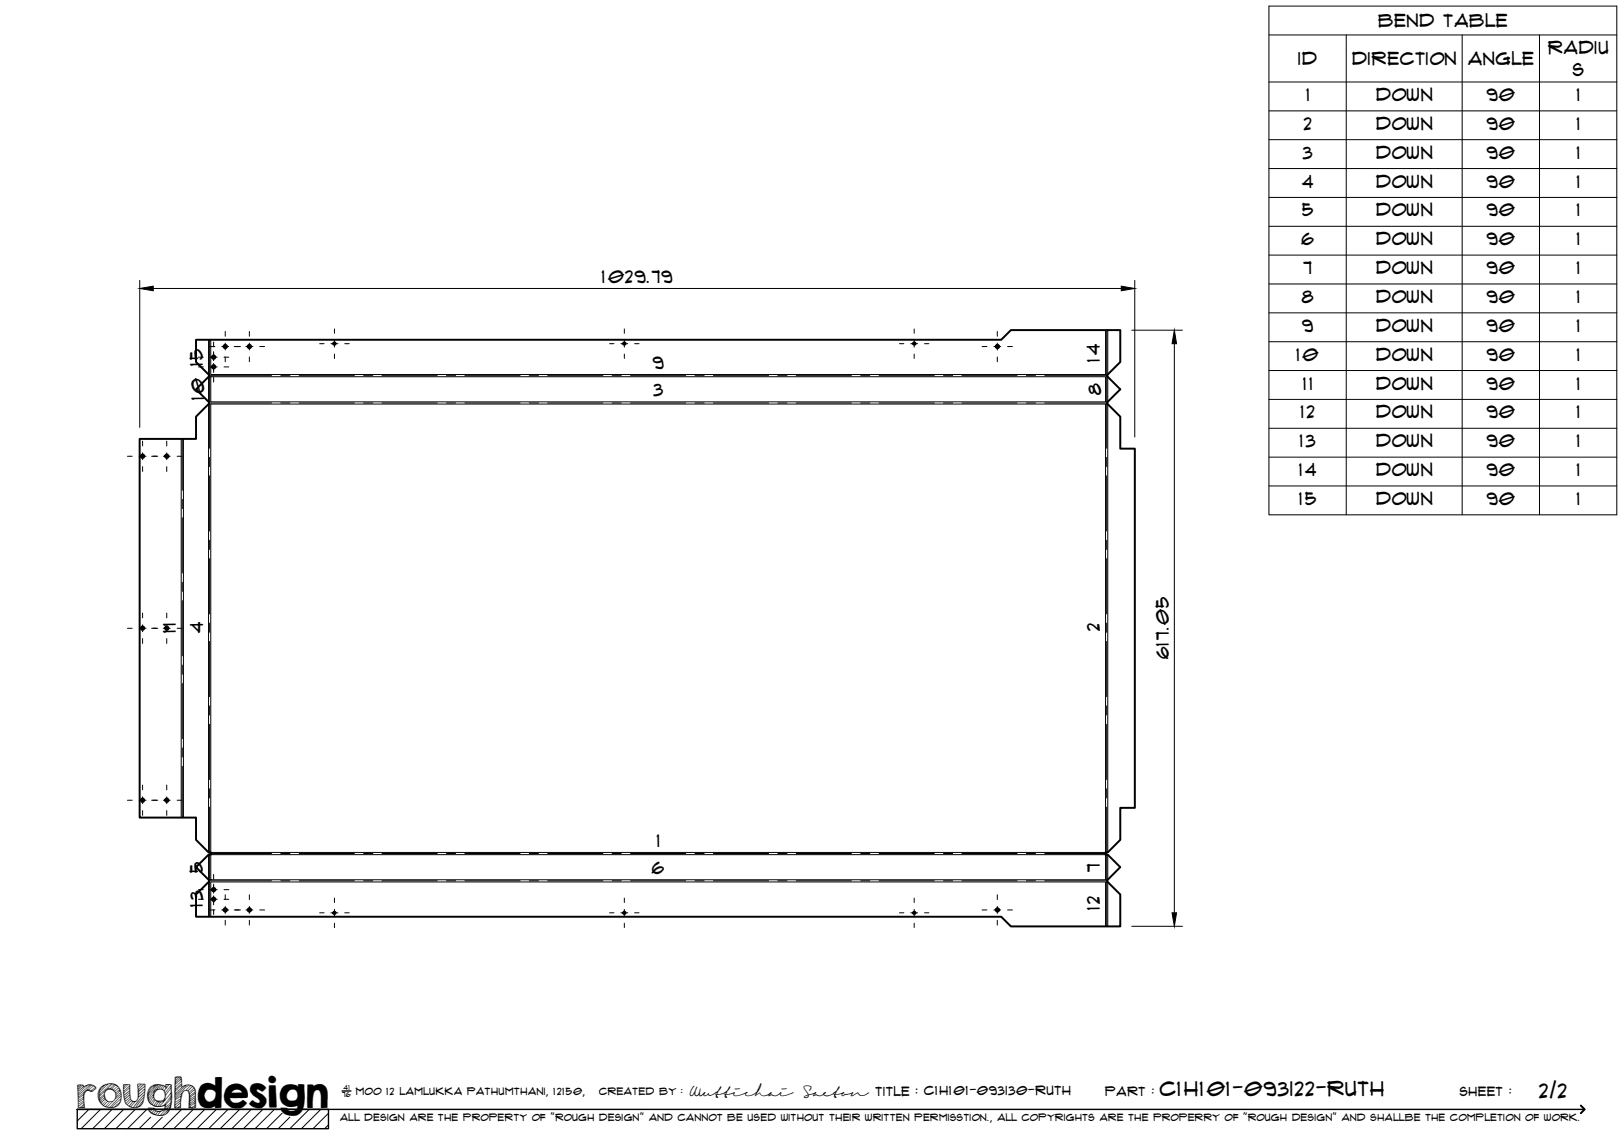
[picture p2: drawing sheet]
<svg xmlns="http://www.w3.org/2000/svg" width="420mm" height="297mm" viewBox="0 0 420 297" stroke-linecap="round" stroke-linejoin="round" font-family="sans-serif">
<!-- layer: Visible -->
<g fill="none" stroke="#000" stroke-width=".51">
<path d="M286.5 97l3.3-3.3v-8.3h-28.3l-2.5 2.5h-208.3v5.8l3.4 3.5-3.4 3.5 3.4 3.6-3.4 3.5v5.8h-14.6v97.9h14.6v5.8l3.3 3.2 .5 .1v.5l-.5 .1-3.3 3.2 3.4 3.3v.4M286.5 97.4l3.3 3.3-3.3 3.4M286.5 97v.4M286.5 104.4l3.3 3.4v8.3h3.8v92.9h-3.8v8.3l-3.2 3.2-.6 .1v.5l.6 .1 3.2 3.2-3.3 3.3M286.5 104.1v.3M54.1 228.1l-3.4 3.3v5.8h208.3l2.5 2.5h28.3v-8.3l-3.3-3.3M286.5 227.7v.4"/>
<circle cx="55.3" cy="92.4" r=".43"/>
<circle cx="55.3" cy="94.9" r=".43"/>
<circle cx="58.3" cy="89.7" r=".43"/>
<circle cx="64.5" cy="89.7" r=".43"/>
<circle cx="86.5" cy="88.9" r=".31"/>
<circle cx="161.5" cy="88.9" r=".31"/>
<circle cx="236.5" cy="88.9" r=".31"/>
<circle cx="258.1" cy="89.7" r=".43"/>
<circle cx="36.9" cy="118" r=".43"/>
<circle cx="43.1" cy="118" r=".43"/>
<circle cx="36.9" cy="162.5" r=".43"/>
<circle cx="43.1" cy="162.5" r=".43"/>
<circle cx="36.9" cy="207" r=".43"/>
<circle cx="43.1" cy="207" r=".43"/>
<circle cx="55.3" cy="230.2" r=".43"/>
<circle cx="55.3" cy="232.7" r=".43"/>
<circle cx="58.3" cy="235.4" r=".43"/>
<circle cx="64.5" cy="235.4" r=".43"/>
<circle cx="86.5" cy="236.2" r=".31"/>
<circle cx="161.5" cy="236.2" r=".31"/>
<circle cx="236.5" cy="236.2" r=".31"/>
<circle cx="258.1" cy="235.4" r=".43"/>
</g>
<!-- layer: Bend Center -->
<g fill="none" stroke="#000" stroke-width=".26">
<path d="M54.1 97.2h16.2M54.2 87.9v28.1M72.6 97.2h2.4M77.4 97.2h14.3M94.1 97.2h2.4M98.8 97.2h14.3M115.5 97.2h2.4M120.3 97.2h14.3M136.9 97.2h2.4M141.7 97.2h14.3M158.4 97.2h2.3M163.1 97.2h14.3"/>
<path d="M179.8 97.2h2.4M184.6 97.2h14.3M201.2 97.2h2.4M206 97.2h14.3M222.7 97.2h2.3M227.4 97.2h14.3M244.1 97.2h2.4M248.9 97.2h14.2M265.5 97.2h2.4M270.3 97.2h16.1M286.3 85.4v30.6M47.2 113.6v13.2"/>
<path d="M54.1 104.3h16.2M54.2 118.3v2.4M72.6 104.3h2.4M77.4 104.3h14.3M94.1 104.3h2.4M98.8 104.3h14.3M115.5 104.3h2.4M120.3 104.3h14.3M136.9 104.3h2.4M141.7 104.3h14.3M158.4 104.3h2.3M163.1 104.3h14.3"/>
<path d="M179.8 104.3h2.4M184.6 104.3h14.3M201.2 104.3h2.4M206 104.3h14.3M222.7 104.3h2.3M227.4 104.3h14.3M244.1 104.3h2.4M248.9 104.3h14.2M265.5 104.3h2.4M270.3 104.3h16.1M286.3 118.3v2.4M47.2 129.2v2.4"/>
<path d="M47.2 134v14.3M54.2 123.1v14.3M54.2 139.8v2.4M286.3 123.1v14.3M286.3 139.8v2.4M47.2 150.7v2.3M47.2 155.4v14.3M54.2 144.6v14.2M286.3 144.6v14.2M47.2 172.1v2.4M47.2 176.9v14.2M54.2 161.2v2.4"/>
<path d="M54.2 166v14.3M286.3 161.2v2.4M286.3 166v14.3M47.2 193.5v2.4M47.2 198.3v13.2M54.2 182.7v2.3M54.2 187.4v14.3M286.3 182.7v2.3M286.3 187.4v14.3M54.2 204.1v2.4M54.2 208.9v11.7M286.3 204.1v2.4"/>
<path d="M286.3 208.9v11.7M54.1 227.9h16.2M54.2 221.1v16.1M54.5 220.8h15.8M72.6 227.9h2.4M72.6 220.8h2.4M77.4 227.9h14.3M77.4 220.8h14.3M94.1 227.9h2.4M94.1 220.8h2.4M98.8 227.9h14.3M98.8 220.8h14.3"/>
<path d="M115.5 227.9h2.4M115.5 220.8h2.4M120.3 227.9h14.3M120.3 220.8h14.3M136.9 227.9h2.4M136.9 220.8h2.4M141.7 227.9h14.3M141.7 220.8h14.3M158.4 227.9h2.3M158.4 220.8h2.3M163.1 227.9h14.3M163.1 220.8h14.3"/>
<path d="M179.8 227.9h2.4M179.8 220.8h2.4M184.6 227.9h14.3M184.6 220.8h14.3M201.2 227.9h2.4M201.2 220.8h2.4M206 227.9h14.3M206 220.8h14.3M222.7 227.9h2.3M222.7 220.8h2.3M227.4 227.9h14.3M227.4 220.8h14.3"/>
<path d="M244.1 227.9h2.4M244.1 220.8h2.4M248.9 227.9h14.2M248.9 220.8h14.2M265.5 227.9h2.4M265.5 220.8h2.4M270.3 227.9h16.1M270.3 220.8h15.7M286.3 221.1v18.6"/>
</g>
<!-- layer: Visible Narrow -->
<g fill="none" stroke="#000" stroke-width=".26">
<path d="M54 87.9v9M54 97.5v6.5M54.5 97.5h231.5v6.5h-231.5zM286 85.4v11.5h-231.5v-9M286.6 85.4v11.5M286.6 97.5v6.5M46.9 113.6v97.9M47.5 113.6v97.9M54 104.6v115.9M54.5 104.5h231.5v116.1h-231.5zM286.6 104.6v115.9M54 221.2v6.4"/>
<path d="M54 228.2v9M54.5 221.1h231.5v6.5h-231.5zM54.5 237.2v-9h231.5v11.5M286.6 221.2v6.4M286.6 228.2v11.5"/>
</g>
<!-- layer: TitleBlock -->
<path d="M20 287h65v5h-65zM20 287h390M88.5 282.3h2.3" fill="none" stroke="#000" stroke-width=".36"/>
<path d="M409 286.1l1 .9-1 1" fill="none" stroke="#000" stroke-width=".51"/>
<g fill="none" stroke="#000" stroke-width=".26">
<path d="M23 287l-3 3.1M26 287l-5 5M29 287l-5 5M32 287l-5 5M35 287l-5 5M38 287l-5 5M39 289.1l-3 2.9M42 289.1l-3 2.9M47 287l-5 5M50 287l-5 5M53 287l-5 5M56 287l-5 5"/>
<path d="M59 287l-5 5M62 287l-5 5M65 287l-5 5M68 287l-5 5M71 287l-5 5M73 288l-4 4M75 289.1l-3 2.9M80 287l-5 5M83 287l-5 5M85 288l-4 4M85 291l-1 1"/>
</g>
<!-- layer: Smart Centers -->
<g fill="none" stroke="#000" stroke-width=".26">
<path d="M51.4 94.9h1.2M51.4 92.4h1.2M54.4 89.7h1.2M54.4 94.9h1.8M54.4 92.4h1.8M55.3 88.5v1.3M55.3 91v2.3M55.3 94v2.4M55.3 97.6v1.3M57.4 89.7h1.8M58 94.9h1.2M58 92.4h1.2"/>
<path d="M58.3 85.8v1.2M58.3 88.8v1.8M58.3 92.4v1.2M60.6 89.7h1.6M63.6 89.7h1.8M64.5 85.8v1.2M64.5 88.8v1.8M64.5 92.4v1.2M67.2 89.7h1.3M82.7 88.9h1.1M85.6 88.9h1.8M86.5 85.1v1.1"/>
<path d="M86.5 88v1.8M86.5 91.6v1.1M89.2 88.9h1.1M157.7 88.9h1.1M160.6 88.9h1.8M161.5 85.1v1.1M161.5 88v1.8M161.5 91.6v1.1M164.2 88.9h1.1M232.7 88.9h1.1M235.6 88.9h1.8M236.5 85.1v1.1"/>
<path d="M236.5 88v1.8M236.5 91.6v1.1M239.2 88.9h1.1M254.1 89.7h1.2M257.1 89.7h1.8M258 85.8v1.2M258 88.8v1.8M258 92.4v1.2M260.7 89.7h1.2M33 118.1h1.2M36 118.1h1.8M36.9 114.1v1.3"/>
<path d="M36.9 117.2v1.7M39.2 118.1h1.6M42.2 118.1h1.8M43.1 114.1v1.3M43.1 117.2v1.7M45.8 118.1h1.3M36.9 120.7v1.3M43.1 120.7v1.3M36.9 158.6v1.3M43.1 158.6v1.3M33 162.6h1.2M36 162.6h1.8"/>
<path d="M36.9 161.7v1.8M36.9 165.2v1.3M39.2 162.6h1.6M42.2 162.6h1.8M43.1 161.7v1.8M43.1 165.2v1.3M45.8 162.6h1.3M33 207.1h1.2M36 207.1h1.8M36.9 203.1v1.3M36.9 206.2v1.7M36.9 209.7v1.3"/>
<path d="M39.2 207.1h1.6M42.2 207.1h1.8M43.1 203.1v1.3M43.1 206.2v1.7M43.1 209.7v1.3M45.8 207.1h1.3M51.4 232.7h1.2M51.4 230.2h1.2M54.4 235.4h1.2M54.4 232.7h1.8M54.4 230.2h1.8M55.3 226.3v1.2"/>
<path d="M55.3 228.8v2.3M55.3 231.8v2.3M55.3 235.4v1.2M57.4 235.4h1.8M58 232.7h1.2M58 230.2h1.2M58.3 231.5v1.3M58.3 234.5v1.8M58.3 238.1v1.3M60.6 235.4h1.6M63.6 235.4h1.8M64.5 231.5v1.3"/>
<path d="M64.5 234.5v1.8M64.5 238.1v1.3M67.2 235.4h1.3M82.7 236.2h1.1M85.6 236.2h1.8M86.5 232.4v1.1M86.5 235.3v1.8M86.5 238.9v1.1M89.2 236.2h1.1M157.7 236.2h1.1M160.6 236.2h1.8M161.5 232.4v1.1"/>
<path d="M161.5 235.3v1.8M161.5 238.9v1.1M164.2 236.2h1.1M232.7 236.2h1.1M235.6 236.2h1.8M236.5 232.4v1.1M236.5 235.3v1.8M236.5 238.9v1.1M239.2 236.2h1.1M254.1 235.4h1.2M257.1 235.4h1.8M258 231.5v1.3"/>
<path d="M258 234.5v1.8M258 238.1v1.3M260.7 235.4h1.2"/>
</g>
<!-- layer: Bend Tables -->
<g fill="none" stroke="#000" stroke-width=".26">
<path d="M328.3 1.6h90v131.6h-90zM328.3 9h90M348.3 9v124.2M378.3 9v124.2M398.3 9v124.2M328.3 21.2h90M328.3 28.7h90M328.3 36.1h90M328.3 43.6h90M328.3 51.1h90M328.3 58.6h90M328.3 66h90"/>
<path d="M328.3 73.5h90M328.3 80.9h90M328.3 88.4h90M328.3 95.9h90M328.3 103.3h90M328.3 110.8h90M328.3 118.3h90M328.3 125.7h90"/>
</g>
<!-- layer: FD_Dimensions -->
<path d="M36.2 72.5v38.1M39.6 74.6h250.5M293.6 72.5v40.6M292.8 85.4h13.1M303.8 88.9v147.3M292.8 239.7h13.1" fill="none" stroke="#000" stroke-width=".26"/>
<path d="M36.2 74.6l3.4-.6v1.2zM290.1 74l3.5 .6-3.5 .6zM303.8 85.4l.6 3.5h-1.2zM303.2 236.2h1.2l-.6 3.5z" fill="#000" stroke="#000" stroke-width=".26"/>
<text font-size="9.7" x="19.9" y="286.8">roughdesign</text>
<g font-size="5.3">
<text x="300.1" y="283.6">C1H101-093I22-Ruth</text>
<text x="398.2" y="284">2/2</text>
</g>
<g font-size="4.6">
<text x="356.6" y="7">Bend Table</text>
<text x="335.9" y="16.9">ID</text>
<text x="349.8" y="16.8">Direction</text>
<text x="379.8" y="16.9">Angle</text>
<text x="400.5" y="13.9">Radiu</text>
<text x="406.9" y="19.8">s</text>
<text x="338" y="26.1">1</text>
<text x="356" y="26.1">Down</text>
<text x="384.6" y="26.1">90</text>
<text x="408" y="26.1">1</text>
<text x="337.3" y="33.6">2</text>
<text x="356" y="33.6">Down</text>
<text x="384.6" y="33.6">90</text>
<text x="408" y="33.6">1</text>
<text x="337.1" y="41">3</text>
<text x="356" y="41.1">Down</text>
<text x="384.6" y="41">90</text>
<text x="408" y="41">1</text>
<text x="336.9" y="48.5">4</text>
<text x="356" y="48.5">Down</text>
<text x="384.6" y="48.5">90</text>
<text x="408" y="48.5">1</text>
<text x="336.9" y="56">5</text>
<text x="356" y="56">Down</text>
<text x="384.6" y="56">90</text>
<text x="408" y="56">1</text>
<text x="336.7" y="63.4">6</text>
<text x="356" y="63.5">Down</text>
<text x="384.6" y="63.4">90</text>
<text x="408" y="63.4">1</text>
<text x="337.2" y="70.9">7</text>
<text x="356" y="70.9">Down</text>
<text x="384.6" y="70.9">90</text>
<text x="408" y="70.9">1</text>
<text x="155.7" y="73.2">1029.79</text>
<text x="336.8" y="78.4">8</text>
<text x="356" y="78.4">Down</text>
<text x="384.6" y="78.4">90</text>
<text x="408" y="78.4">1</text>
<text x="336.9" y="85.8">9</text>
<text x="356" y="85.9">Down</text>
<text x="384.6" y="85.8">90</text>
<text x="408" y="85.8">1</text>
<text x="52.5" y="94.8" transform="rotate(-90 52.5 94.8)">15</text>
<text x="168.9" y="95.5">9</text>
<text x="284.6" y="93.5" transform="rotate(-90 284.6 93.5)">14</text>
<text x="335.4" y="93.3">10</text>
<text x="356" y="93.3">Down</text>
<text x="384.6" y="93.3">90</text>
<text x="408" y="93.3">1</text>
<text x="337.2" y="100.8">11</text>
<text x="356" y="100.8">Down</text>
<text x="384.6" y="100.8">90</text>
<text x="408" y="100.8">1</text>
<text x="52.8" y="103.6" transform="rotate(-90 52.8 103.6)">10</text>
<text x="169" y="102.5">3</text>
<text x="284.9" y="102.2" transform="rotate(-90 284.9 102.2)">8</text>
<text x="336.5" y="108.3">12</text>
<text x="356" y="108.3">Down</text>
<text x="384.6" y="108.3">90</text>
<text x="408" y="108.3">1</text>
<text x="336.3" y="115.7">13</text>
<text x="356" y="115.7">Down</text>
<text x="384.6" y="115.7">90</text>
<text x="408" y="115.7">1</text>
<text x="336.1" y="123.2">14</text>
<text x="356" y="123.2">Down</text>
<text x="384.6" y="123.2">90</text>
<text x="408" y="123.2">1</text>
<text x="336.1" y="130.6">15</text>
<text x="356" y="130.7">Down</text>
<text x="384.6" y="130.6">90</text>
<text x="408" y="130.6">1</text>
<text x="45.5" y="163.7" transform="rotate(-90 45.5 163.7)">11</text>
<text x="52.5" y="163.8" transform="rotate(-90 52.5 163.8)">4</text>
<text x="284.5" y="163.4" transform="rotate(-90 284.5 163.4)">2</text>
<text x="302.4" y="170.6" transform="rotate(-90 302.4 170.6)">617.05</text>
<text x="169.9" y="219.1">1</text>
<text x="52.5" y="225.9" transform="rotate(-90 52.5 225.9)">5</text>
<text x="168.7" y="226.2">6</text>
<text x="284.6" y="225.6" transform="rotate(-90 284.6 225.6)">7</text>
<text x="52.5" y="234.6" transform="rotate(-90 52.5 234.6)">13</text>
<text x="284.5" y="235.6" transform="rotate(-90 284.5 235.6)">12</text>
</g>
<g font-size="3.4">
<text x="178.3" y="283.5">Wuttichai</text>
<text x="208.1" y="283.5">Saeton title : C1H101-093I30-Ruth</text>
</g>
<g font-size="3.3">
<text x="286" y="283.5">Part :</text>
<text x="377.7" y="283.5">sheet :</text>
</g>
<g font-size="2.7">
<text x="92.1" y="283.3">moo 12 Lamlukka pathumthani, 12150,</text>
<text x="155" y="283.3">created by :</text>
</g>
<text font-size="2.6" x="88" y="290.1">all design are the property of &quot;rough design&quot; and cannot be used without their written permisstion., all copyrights are the properry of &quot;rough design&quot; and shallbe the completion of work.</text>
<g font-size="1.9">
<text x="88.5" y="283.9">76</text>
<text x="88.9" y="282.1">41</text>
</g>
</svg>
